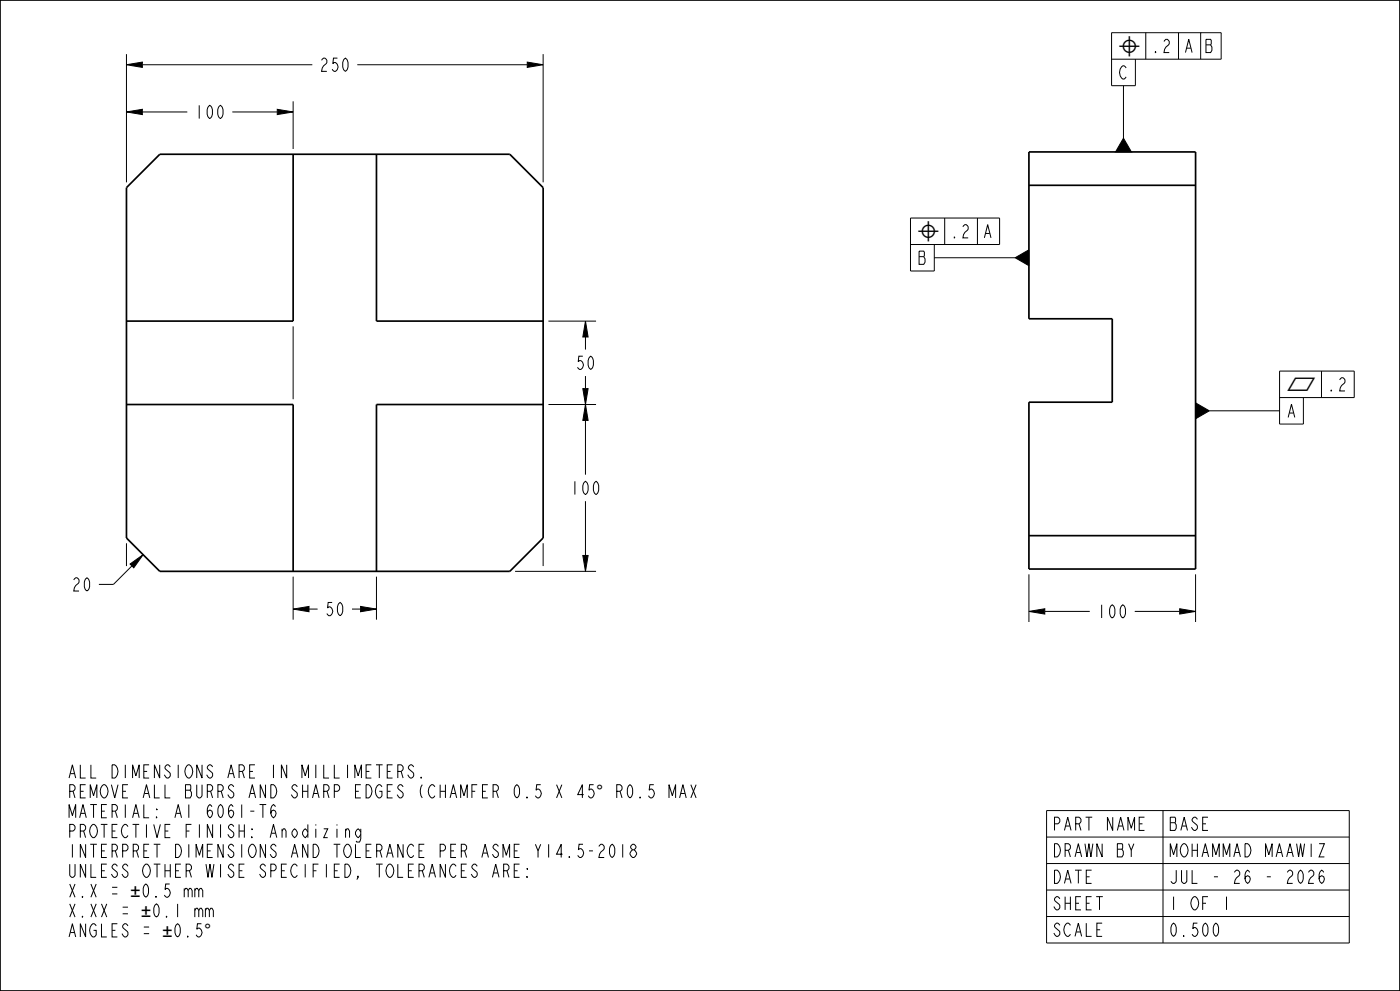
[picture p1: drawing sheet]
<svg xmlns="http://www.w3.org/2000/svg" width="420mm" height="297mm" viewBox="0 0 420 297" stroke-linecap="round" stroke-linejoin="round" font-family="sans-serif">
<g fill="#000">
<path d="M37.9 19.4l4.8-.8v1.6zM158.2 18.6l4.7 .8-4.7 .8zM37.9 33.6l4.8-.8v1.5zM83.2 32.8l4.7 .8-4.7 .7zM337 41.4l2.4 4.1h-4.7zM304.5 77.2l4.2-2.3v4.7zM175.6 96.2l.8 4.8h-1.6zM174.8 116.5h1.6l-.8 4.7zM175.6 121.2l.8 4.8h-1.6zM358.7 120.7l4.1 2.4-4.1 2.4zM39 169l3.9-2.8-2.8 4zM174.8 166.5h1.6l-.8 4.7z"/>
<path d="M87.9 182.5l4.8-.8v1.6zM108.2 181.7l4.7 .8-4.7 .8zM308.7 183.2l4.7-.8v1.6zM353.9 182.4l4.8 .8-4.8 .8z"/>
</g>
<g fill="none" stroke="#000" stroke-width=".3">
<path d="M37.9 19.4l4.8-.8v1.6zM37.9 16.2v38.4M42.7 19.4h51M107.2 19.4h51M158.2 18.6l4.7 .8-4.7 .8zM162.9 16.2v38.4M333.5 17.7h32.9v-7.9h-32.9v15.9h7.1v-8M343.7 9.8v7.9M353.6 9.8v7.9M360.2 9.8v7.9M37.9 33.6l4.8-.8v1.5zM42.7 33.6h13.5"/>
<path d="M69.7 33.6h13.5M83.2 32.8l4.7 .8-4.7 .7zM87.9 30.4v14.2M337 25.7v15.7M337 41.4l2.4 4.1h-4.7zM273.1 73.3h26.8v-8h-26.8v15.9h7.2v-7.9M280.3 77.2h24.2M283.4 65.3v8M293.2 65.3v8M304.5 77.2l4.2-2.3v4.7zM87.9 97.8v21.8M164.5 96.2h14.3"/>
<path d="M175.6 96.2l.8 4.8h-1.6zM174.8 116.5h1.6l-.8 4.7zM175.6 101v3.8M175.6 112.7v3.8M383.9 119.2h22.4v-8h-22.4v15.9h7.1v-7.9M396.4 111.2v8M164.5 121.2h14.3M175.6 121.2l.8 4.8h-1.6zM175.6 126v16.3M358.7 120.7l4.1 2.4-4.1 2.4zM362.8 123.1h21.1M175.6 150.2v16.3"/>
<path d="M37.9 162.8v6.8M39 169l3.9-2.8-2.8 4zM39.6 169.6l-5.6 5.5h-4.3M87.9 172.8v12.9M112.9 172.8v12.9M154.5 171.2h24.3M162.9 162.8v6.8M174.8 166.5h1.6l-.8 4.7zM308.7 172.1v14.3M358.7 172.1v14.3M87.9 182.5l4.8-.8v1.6zM92.7 182.5h2.6"/>
<path d="M105.6 182.5h2.6M108.2 181.7l4.7 .8-4.7 .8zM308.7 183.2l4.7-.8v1.6zM313.4 183.2h13.5M340.4 183.2h13.5M353.9 182.4l4.8 .8-4.8 .8zM126.3 232.9l.2 .3h-.2zM178.1 235.2h-1.2l-.2 1.6 .4-.3a1.33 1.33 0 0 1 1.2 1.3 1.33 1.33 0 0 1-1.2 1.3l-.6-.6M189.4 255l.4-.3a1.16 1.16 0 0 1 1.2 1.1 1.16 1.16 0 0 1-1.2 1.2l-.4-.3a1.04 1.04 0 0 1 0-1.7zM189.8 254.7l-.6-.7a.91 .91 0 0 1 1-1l.6 .7v.3l-.6 .7M314 242.9h90.8v39.7h-90.8zM314 250.9h90.8"/>
<path d="M314 258.8h90.8M348.9 242.9v39.7M158 262.6l.2 .3h-.2zM158 260.3h.2v.3zM314 266.7h90.8M314 274.7h90.8"/>
</g>
<path d="M0 0h420v297h-420zM47.9 46.2h105l10 10v105l-10 10h-105l-10-10v-105zM87.9 46.2v50h-50M112.9 46.2v50h50M308.7 45.5h50v125h-50v-50h25v-25h-25zM308.7 55.5h50M37.9 121.2h50v50M162.9 121.2h-50v50M308.7 160.5h50" fill="none" stroke="#000" stroke-width=".51"/>
<g font-size="5.5">
<text x="335.5" y="15.8">⌖</text>
<text x="275.1" y="71.3">⌖</text>
<text x="385.9" y="117.2">⏥</text>
<text x="178.9" y="239.1">° R0.5 MAX</text>
<text x="178.9" y="239.1">°</text>
<text x="39.2" y="268.9">±</text>
<text x="42.4" y="274.9">±</text>
<text x="48.7" y="280.8">±</text>
<text x="61.2" y="280.8">°</text>
</g>
<g font-size="5.2">
<text x="345.2" y="15.8">.2</text>
<text x="355" y="15.8">A</text>
<text x="361.2" y="15.8">B</text>
<text x="95.7" y="21.4">250</text>
<text x="335.5" y="23.7">C</text>
<text x="58.2" y="35.5">100</text>
<text x="284.9" y="71.3">.2</text>
<text x="294.7" y="71.3">A</text>
<text x="275.1" y="79.2">B</text>
<text x="172.5" y="110.7">50</text>
<text x="397.9" y="117.2">.2</text>
<text x="385.9" y="125.1">A</text>
<text x="170.9" y="148.2">100</text>
<text x="21.3" y="177.1">20</text>
<text x="97.3" y="184.5">50</text>
<text x="328.9" y="185.2">100</text>
<text x="20.1" y="233.2">ALL DIMENSIONS ARE IN MILLIMETERS.</text>
<text x="20.1" y="239.1">REMOVE ALL BURRS AND SHARP EDGES (CHAMFER 0.5 X 45</text>
<text x="20.1" y="245.1">MATERIAL: AI 6061-T6</text>
<text x="20.1" y="251">PROTECTIVE FINISH: Anodizing</text>
<text x="315.6" y="248.9">PART NAME</text>
<text x="350.5" y="248.9">BASE</text>
<text x="20.1" y="257">INTERPRET DIMENSIONS AND TOLERANCE PER ASME Y14.5-2018</text>
<text x="315.6" y="256.8">DRAWN BY</text>
<text x="350.5" y="256.8">MOHAMMAD MAAWIZ</text>
<text x="20.1" y="262.9">UNLESS OTHER WISE SPECIFIED, TOLERANCES ARE:</text>
<text x="20.1" y="268.9">X.X = ±0.5 mm</text>
<text x="315.6" y="264.8">DATE</text>
<text x="350.5" y="264.8">JUL - 26 - 2026</text>
<text x="20.1" y="274.9">X.XX = ±0.1 mm</text>
<text x="315.6" y="272.7">SHEET</text>
<text x="350.5" y="272.7">1 OF 1</text>
<text x="20.1" y="280.8">ANGLES = ±0.5°</text>
<text x="315.6" y="280.6">SCALE</text>
<text x="350.5" y="280.6">0.500</text>
</g>
</svg>
